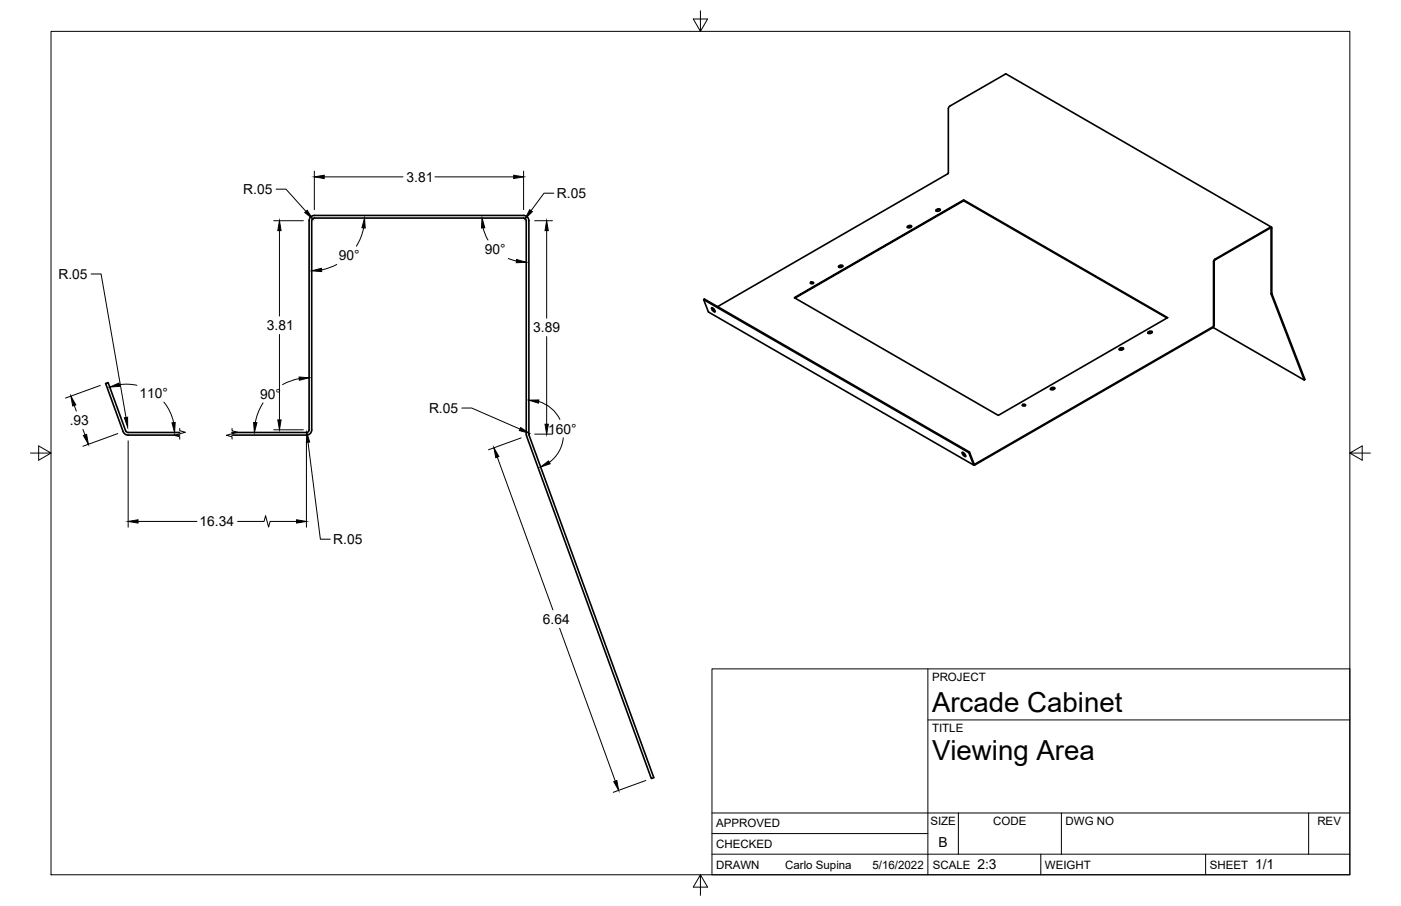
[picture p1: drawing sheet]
<svg xmlns="http://www.w3.org/2000/svg" width="432mm" height="279mm" viewBox="0 0 432 279" stroke-linecap="round" stroke-linejoin="round" font-family="sans-serif">
<!-- layer: Visible -->
<g fill="none" stroke="#000" stroke-width=".51">
<path d="M292.3 33.5v19.8M292.3 33.5l.4-.8 17.4-9.9 81.8 47.2M292.3 53.2l-.2 .4-71 41M279.6 69.9l.7-.4 .7 .2a.76 .76 0 0 1-.6 .6 .76 .76 0 0 1-.8-.4zM280.9 69.9a1 1 0 0 0-1.3 .2M288.6 64.7l.8-.3 .4 .2-.1 .3M288.6 64.7l-.1 .3 .3 .2 .9-.3M289.8 64.8a1 1 0 0 0-1.3 .2M297 61.7l62.9 36.3-52.2 30.1-62.9-36.3 52.2-30.1v.2l-52 30M297 61.9l62.7 36.2M374.4 79.9l-.4 .8-.1 20-73.7 42.4M391.5 70.3l-17.1 9.9"/>
<path d="M391.5 70.3l.3 .1v20.2M392 70.3l-.1-.2-.3-.1-17.2 9.9M392 70.3v20.2M216.9 92.4l81.7 47.2M218.4 96.2l81.7 47.2M218.4 96.2l-1.5-3.8 .2-.2 81.7 47.2M219.3 94.9a1.16 1.16 0 0 1 1 1.3l-.7-.5zM219.5 94.9l.9 1.1M220 95.3l-.3 .1M249.8 87.2l.6-.2 .4 .3-.7 .2zM249.8 87.4l.5-.2 .4 .2M258.6 82l-.2 .1a.76 .76 0 0 0 .8 .4 .76 .76 0 0 0 .6-.5l-.7-.2-.5 .2"/>
<path d="M259.8 82.1a1 1 0 0 0-1.3 .3M374.2 80.6v19.7l-.4 .7-73.3 42.4-.5-.1-1.4-3.7 .2-.2 1.4 3.7M374.4 80.2l-.2 .3M391.8 90.6v.1M392 90.6l10.2 26.4-.2 .2-10.2-26.5M325 120l-.4 .2M325 119.9l.1-.1a.75 .75 0 0 0-.7-.3 .75 .75 0 0 0-.7 .5l.9 .1M325.1 119.9a1 1 0 0 0-1.3 .2M345.1 107.7l-.1 .1M345.8 107.9l-.9-.1a.75 .75 0 0 1 .6-.6 .75 .75 0 0 1 .8 .4l-.5 .3M346.3 107.6l-.6-.1-.6 .3M354.6 102.8l.5-.3a.75 .75 0 0 0-.7-.4 .75 .75 0 0 0-.6 .6l.8 .1"/>
<path d="M355.1 102.5a1.03 1.03 0 0 0-1.3 .2M373.9 101l28.1 16.2M38.7 132.8l-5.4-14.8-.7 .3 5.4 14.8 .7 .9 .8 .2h15.9M38.7 132.8l.8 .6h15.9M71.5 133.4h23a.82 .82 0 0 0 .8-.8v-64.5l.4-1.2 1.2-.5h64.5l1.1 .5 .5 1.2v66.1l38.5 105.6-.8 .3-38.5-105.8v-66.2a.82 .82 0 0 0-.8-.9h-64.5a.82 .82 0 0 0-.8 .9l-.1 64.9-.7 1-.8 .2h-23M296.8 139.5l.8 1.1-.3-.6-.7-.5a1.16 1.16 0 0 0 1 1.3v-.2M315.1 124.9l.6-.2 .4 .3-.6 .2zM315.1 125.1l.5-.2 .5 .2"/>
</g>
<!-- layer: Border -->
<path d="M15.7 9.7h400.3v260.1h-400.3zM215.9 3.3v6.4l-2.2-3.8h4.4l-2.2 3.8M9.4 139.7h6.3l-3.8-2.2v4.4l3.8-2.2M416 139.7l3.8 2.2v-4.4l-3.8 2.2h6.4M215.9 269.8l2.2 3.8h-4.4l2.2-3.8v6.3" fill="none" stroke="#000" stroke-width=".31"/>
<!-- layer: Titleblock -->
<path d="M219.4 206.3h196.6v63.5h-196.6zM286 206.3v63.5M286 222h130M219.4 257.1h66.6M219.4 250.7h196.6M295.4 250.7v12.7M327.1 250.7v12.7M403.3 250.7v12.7M219.4 263.4h196.6M320.8 263.4v6.4M371.6 263.4v6.4" fill="none" stroke="#000" stroke-width=".31"/>
<!-- layer: Annotations -->
<path d="M55.4 132.1v.7l1.7 .5-3.5 .9 1.8 .5v.7M71.5 132.1v.7l1.8 .5-3.5 .9 1.7 .5v.7" fill="none" stroke="#000" stroke-width=".31"/>
<!-- layer: Dimensions -->
<g fill="none" stroke="#000" stroke-width=".31">
<path d="M85.1 58.3h3l6.2 6.9M96.9 52.8v11.9M99.9 54.5h24.3M134.1 54.5h24.2M161.4 52.8v11.9M170.7 59.6h-3l-4 5.4M84.3 68.1h9.2M86.1 71.1v26.4M112.1 70.3a16.3 16.3 0 0 1-2.3 5.6M148.9 70.3l1.5 3.7M156.7 79.7l2.5 .8M164.8 68.1h5.5"/>
<path d="M168.5 71.1v27M28.1 84.5h3.1l7.6 44.3M103.8 81.6l-2.6 1.1-2.1 .5M30.9 118.9l-10.7 3.9M36.8 118.6l2.3-.1 3.1 .3M86.1 103.1v26.4M92.2 116.8l-2.6 .7-2.5 1.1M168.5 103.8v27M22.9 125l.6 1.8M25.6 132.4l.6 1.8M36.3 133.7l-10.7 3.9M39.5 136v26.6"/>
<path d="M50.5 124a14.9 14.9 0 0 1 3 6.3M81.1 124.3a16.9 16.9 0 0 0-2.4 6M84.3 132.5h9.2M94.4 136v26.6M94.9 136.4l3.8 29.9h3.1M142.3 125.8h3.1l14.9 6.5M160.6 135l-10 3.7M164.8 133.9h5.5M166 123.8a10.6 10.6 0 0 1 6.6 5.5M173.6 135a10.6 10.6 0 0 1-4.3 7.6M153.3 141l17.1 47.1M42.5 160.8h18.2"/>
<path d="M73.2 160.8h8.2l.5-1.8 .9 3.5 .4-1.7h8.2M172.5 193.7l17.1 47.2M199.1 240.7l-10.1 3.6"/>
</g>
<g fill="#000" stroke="#000" stroke-width=".31">
<path d="M96.9 54.5l3-.5v1.1zM158.3 54l3.1 .5-3.1 .6zM86.1 68.1l.5 3h-1zM93.9 65.5l.8-.6 1.7 2.6zM112.4 67.2l.2 3.1-1.1-.1zM148.6 67.2l.8 3-1 .1zM163.3 64.7l.8 .6-2.2 2.1zM168.5 68.1l.5 3h-1zM96.1 83.5l3-.8 .1 1.1zM159.2 80l3 .9-3.1 .1zM33.8 119.4l2.9-1.3 .2 1zM92.2 116.3l3.1 .2-3 .8z"/>
<path d="M21.8 122.2l1.6 2.7-1 .3zM25.7 134.3l1-.3 .5 3zM38.3 128.8l1-.1v3.1zM53 130.4l1-.1-.2 3.1zM78.2 130.3l1 .1-.8 3zM85.6 129.5h1l-.5 3zM94.6 133.4l.8 2.9-1 .1zM160.5 131.9l2.6 1.7-3-.8zM163 123.4l3.1-.1-.2 1zM168 130.8h1l-.5 3.1zM152.2 138.1l1.6 2.7-1 .3zM166.6 144l2.5-1.9 .5 .9z"/>
<path d="M39.5 160.8l3-.5v1zM91.4 160.3l3 .5-3 .5zM189.2 241l.9-.3 .6 3z"/>
</g>
<g font-size="8.5">
<text x="287.3" y="219.5">Arcade Cabinet</text>
<text x="287.3" y="234.5">Viewing Area</text>
</g>
<g font-size="4.3">
<text x="75" y="59.8">R.05</text>
<text x="125.3" y="56">3.81</text>
<text x="171.7" y="61.1">R.05</text>
<text x="104.4" y="80.3">90°</text>
<text x="149.4" y="78.4">90°</text>
<text x="18" y="86">R.05</text>
<text x="82.3" y="101.8">3.81</text>
<text x="164.3" y="102.5">3.89</text>
<text x="43" y="122.7">110°</text>
<text x="80.2" y="122.9">90°</text>
<text x="21.5" y="131.1">.93</text>
<text x="132.2" y="127.3">R.05</text>
<text x="169" y="133.7">160°</text>
<text x="61.5" y="162.3">16.34</text>
<text x="102.7" y="167.8">R.05</text>
<text x="167.3" y="192.4">6.64</text>
<text x="289.3" y="261.2">B</text>
<text x="301.2" y="268.1">2:3</text>
<text x="386.8" y="268.1">1/1</text>
</g>
<g font-size="3.5">
<text x="287.3" y="210.1">PROJECT</text>
<text x="287.3" y="225.8">TITLE</text>
<text x="220.7" y="255.2">APPROVED</text>
<text x="286.7" y="254.5">SIZE</text>
<text x="306.1" y="254.5">CODE</text>
<text x="328.4" y="254.5">DWG NO</text>
<text x="406" y="254.5">REV</text>
<text x="220.7" y="261.5">CHECKED</text>
<text x="220.7" y="267.9">DRAWN</text>
<text x="242" y="267.9">Carlo Supina</text>
<text x="268.9" y="267.9">5/16/2022</text>
<text x="287.5" y="267.9">SCALE</text>
<text x="322.1" y="267.9">WEIGHT</text>
<text x="372.9" y="267.9">SHEET</text>
</g>
</svg>
